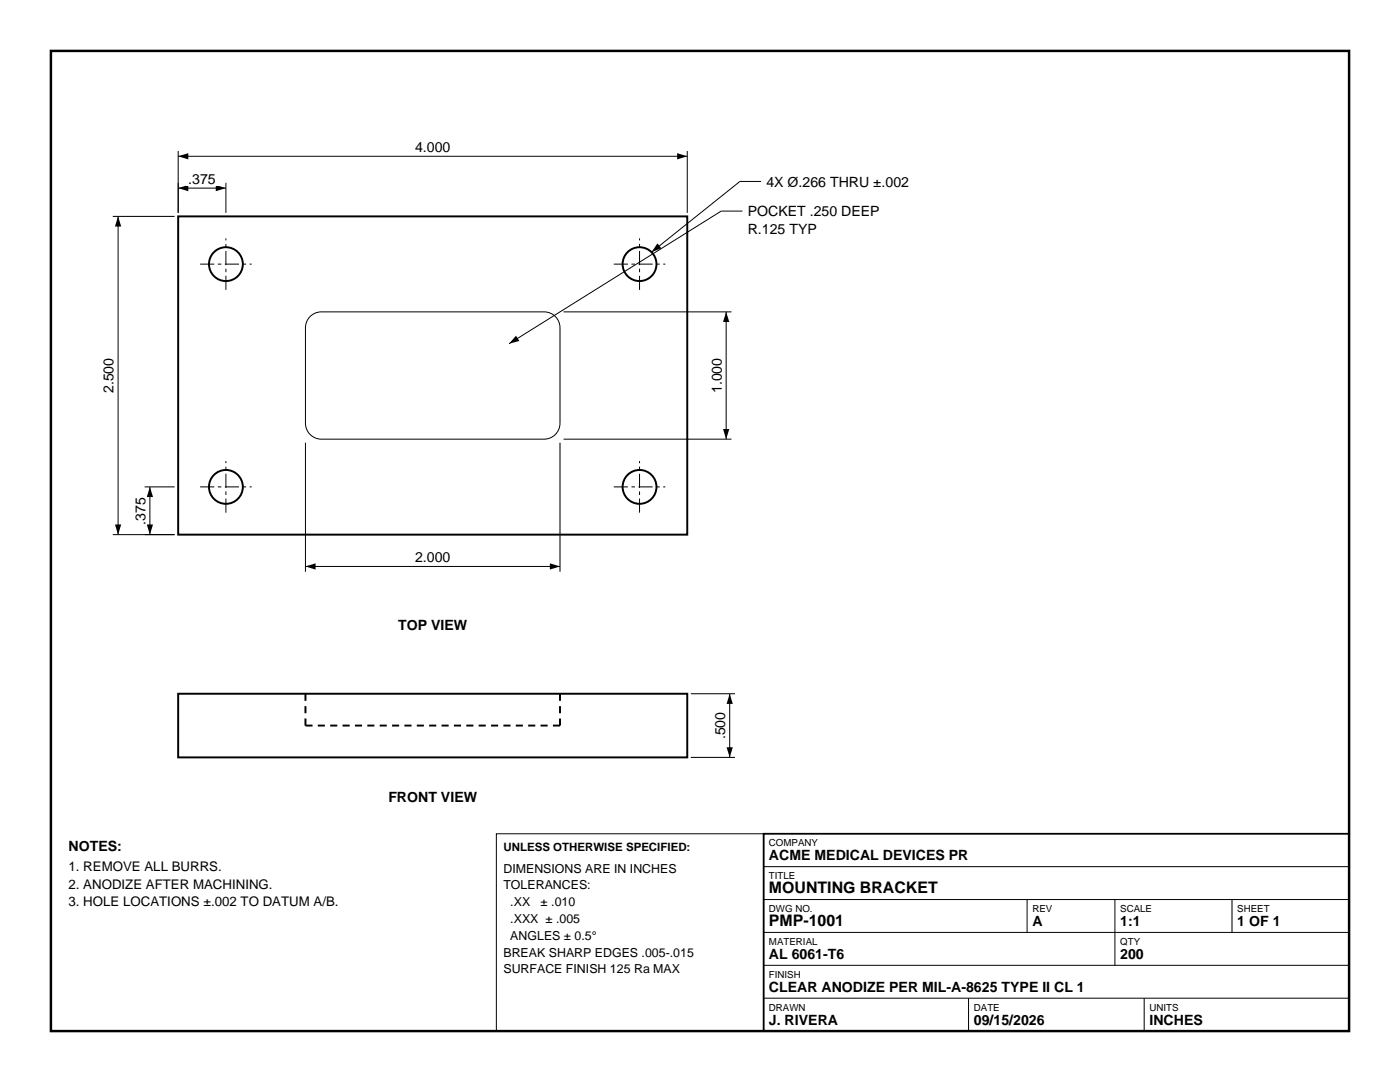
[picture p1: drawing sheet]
<svg xmlns="http://www.w3.org/2000/svg" width="279mm" height="216mm" viewBox="0 0 279 216" stroke-linecap="round" stroke-linejoin="round" font-family="sans-serif">
<g fill="none" stroke="#000" stroke-width=".39">
<path d="M35.6 43.2h101.6v63.5h-101.6z"/>
<circle cx="45.1" cy="52.7" r="3.4"/>
<circle cx="127.6" cy="52.7" r="3.4"/>
<circle cx="45.1" cy="97.2" r="3.4"/>
<circle cx="127.6" cy="97.2" r="3.4"/>
</g>
<path d="M39.9 52.7h10.3M45.1 57.8v-10.2M122.5 52.7h10.3M127.6 57.8v-10.2M39.9 97.2h10.3M122.5 97.2h10.3M45.1 102.3v-10.3M127.6 102.3v-10.3" fill="none" stroke="#000" stroke-width=".2" stroke-dasharray="2.8 .7 .7 .7" stroke-linecap="butt"/>
<path d="M35.6 30.1v12.4M35.6 31.2h101.6M137.2 30.1v12.4M61.9 63.2a3.2 3.2 0 0 1 2.2-1h44.5a3.2 3.2 0 0 1 3.2 3.2v19.1a3.2 3.2 0 0 1-3.2 3.1h-44.5a3.2 3.2 0 0 1-3.1-3.1v-19.1a3.2 3.2 0 0 1 .9-2.2z" fill="none" stroke="#000" stroke-width=".2"/>
<path d="M35.6 31.2l2-.6v1.2zM135.1 30.6l2.1 .6-2.1 .6z" fill="#000"/>
<path d="M82.3 27.5h8.1v3.2h-8.1z" fill-rule="evenodd" fill="#fff"/>
<path d="M35.6 36.5v6M35.6 37.5h9.5M45.1 36.5v6" fill="none" stroke="#000" stroke-width=".2"/>
<path d="M35.6 37.5l2-.6v1.3zM43.1 36.9l2 .6-2 .7z" fill="#000"/>
<path d="M37 33.8h6.6v3.2h-6.6z" fill-rule="evenodd" fill="#fff"/>
<path d="M22.5 43.2h12.4M23.6 43.2v63.5M22.5 106.7h12.4" fill="none" stroke="#000" stroke-width=".2"/>
<path d="M23.6 43.2l.6 2h-1.3zM22.9 104.7h1.3l-.6 2z" fill="#000"/>
<path d="M19.9 70.9h3.1v8.1h-3.1z" fill-rule="evenodd" fill="#fff"/>
<path d="M28.9 97.2h6M29.9 97.2v9.5M28.9 106.7h6" fill="none" stroke="#000" stroke-width=".2"/>
<path d="M29.9 97.2l.6 2h-1.2zM29.3 104.7h1.2l-.6 2z" fill="#000"/>
<path d="M26.2 98.6h3.2v6.6h-3.2z" fill-rule="evenodd" fill="#fff"/>
<path d="M61 88.3v25.8M111.8 88.3v25.8M61 113h50.8" fill="none" stroke="#000" stroke-width=".2"/>
<path d="M61 113l2-.6v1.3zM109.7 112.4l2.1 .6-2.1 .7z" fill="#000"/>
<path d="M82.3 109.3h8.1v3.2h-8.1z" fill-rule="evenodd" fill="#fff"/>
<path d="M112.5 62.2h33.5M144.9 62.2v25.4M112.5 87.6h33.5" fill="none" stroke="#000" stroke-width=".2"/>
<path d="M144.9 62.2l.6 2.1h-1.2zM144.3 85.6h1.2l-.6 2z" fill="#000"/>
<path d="M141.2 70.9h3.2v8.1h-3.2z" fill-rule="evenodd" fill="#fff"/>
<path d="M151.9 36.2h-4.2l-17.7 14.1M148.2 42.1h-4.3l-42.3 26.5M137.9 138.4h8.8M145.6 138.4v12.7M137.9 151.1h8.8" fill="none" stroke="#000" stroke-width=".2"/>
<path d="M131.2 48.6l.8 .9-2 .8zM103 67l.6 1-2 .6zM145.6 138.4l.7 2.1h-1.3zM145 149.1h1.3l-.7 2z" fill="#000"/>
<path d="M35.6 138.4h101.6v12.7h-101.6z" fill="none" stroke="#000" stroke-width=".39"/>
<path d="M61 144.8h50.8M61 144.8v-6.4M111.8 144.8v-6.4" fill="none" stroke="#000" stroke-width=".39" stroke-dasharray="1.4 1.1" stroke-linecap="butt"/>
<path d="M141.9 141.5h3.2v6.6h-3.2z" fill-rule="evenodd" fill="#fff"/>
<path d="M10.2 10.2h259v195.5h-259z" fill="none" stroke="#000" stroke-width=".49"/>
<path d="M152.4 166.4h116.8v39.3h-116.8z" fill="none" stroke="#000" stroke-width=".35"/>
<path d="M99.1 166.4h53.3v39.3h-53.3zM152.4 172.9h116.8M152.4 179.5h116.8M205 179.5v6.6M222.5 179.5v13.1M245.9 179.5v6.6M152.4 186.1h116.8M152.4 192.6h116.8M152.4 199.2h116.8M193.3 199.2v6.5M228.3 199.2v6.5M152.4 205.7h116.8" fill="none" stroke="#000" stroke-width=".2"/>
<g font-size="3.2">
<text x="153.5" y="178.3">MOUNTING BRACKET</text>
<text x="153.5" y="184.8">PMP-1001</text>
</g>
<g font-size="2.8">
<text x="82.8" y="30.3">4.000</text>
<text x="37.6" y="36.7">.375</text>
<text x="153" y="37.3">4X Ø.266 THRU ±.002</text>
<text x="149.2" y="43.2">POCKET .250 DEEP</text>
<text x="149.2" y="46.7">R.125 TYP</text>
<text x="22.7" y="78.5" transform="rotate(-90 22.7 78.5)">2.500</text>
<text x="144" y="78.5" transform="rotate(-90 144 78.5)">1.000</text>
<text x="29" y="104.7" transform="rotate(-90 29 104.7)">.375</text>
<text x="82.8" y="112.1">2.000</text>
<text x="79.5" y="125.7">TOP VIEW</text>
<text x="144.7" y="147.5" transform="rotate(-90 144.7 147.5)">.500</text>
<text x="77.5" y="160">FRONT VIEW</text>
<text x="13.7" y="169.9">NOTES:</text>
<text x="153.5" y="171.7">ACME MEDICAL DEVICES PR</text>
<text x="206" y="184.8">A</text>
<text x="223.6" y="184.8">1:1</text>
<text x="246.9" y="184.8">1 OF 1</text>
<text x="153.5" y="191.4">AL 6061-T6</text>
<text x="223.6" y="191.4">200</text>
<text x="153.5" y="197.9">CLEAR ANODIZE PER MIL-A-8625 TYPE II CL 1</text>
<text x="153.5" y="204.5">J. RIVERA</text>
<text x="194.4" y="204.5">09/15/2026</text>
<text x="229.4" y="204.5">INCHES</text>
</g>
<g font-size="2.6">
<text x="13.7" y="173.8">1. REMOVE ALL BURRS.</text>
<text x="13.7" y="177.3">2. ANODIZE AFTER MACHINING.</text>
<text x="13.7" y="180.8">3. HOLE LOCATIONS ±.002 TO DATUM A/B.</text>
</g>
<g font-size="2.5">
<text x="100.5" y="174.1">DIMENSIONS ARE IN INCHES</text>
<text x="100.5" y="177.5">TOLERANCES:</text>
<text x="101.8" y="180.8">.XX</text>
<text x="101.8" y="184.2">.XXX ± .005</text>
<text x="107.9" y="180.8">± .010</text>
<text x="100.5" y="190.9">BREAK SHARP EDGES .005-.015</text>
<text x="101.8" y="187.5">ANGLES ± 0.5°</text>
<text x="100.5" y="194.2">SURFACE FINISH 125 Ra MAX</text>
</g>
<text font-size="2.3" x="100.5" y="169.9">UNLESS OTHERWISE SPECIFIED:</text>
<g font-size="1.9">
<text x="153.5" y="168.8">COMPANY</text>
<text x="153.5" y="175.4">TITLE</text>
<text x="153.5" y="182">DWG NO.</text>
<text x="206" y="182">REV</text>
<text x="223.6" y="182">SCALE</text>
<text x="246.9" y="182">SHEET</text>
<text x="153.5" y="188.5">MATERIAL</text>
<text x="223.6" y="188.5">QTY</text>
<text x="153.5" y="195.1">FINISH</text>
<text x="153.5" y="201.6">DRAWN</text>
<text x="194.4" y="201.6">DATE</text>
<text x="229.4" y="201.6">UNITS</text>
</g>
</svg>
